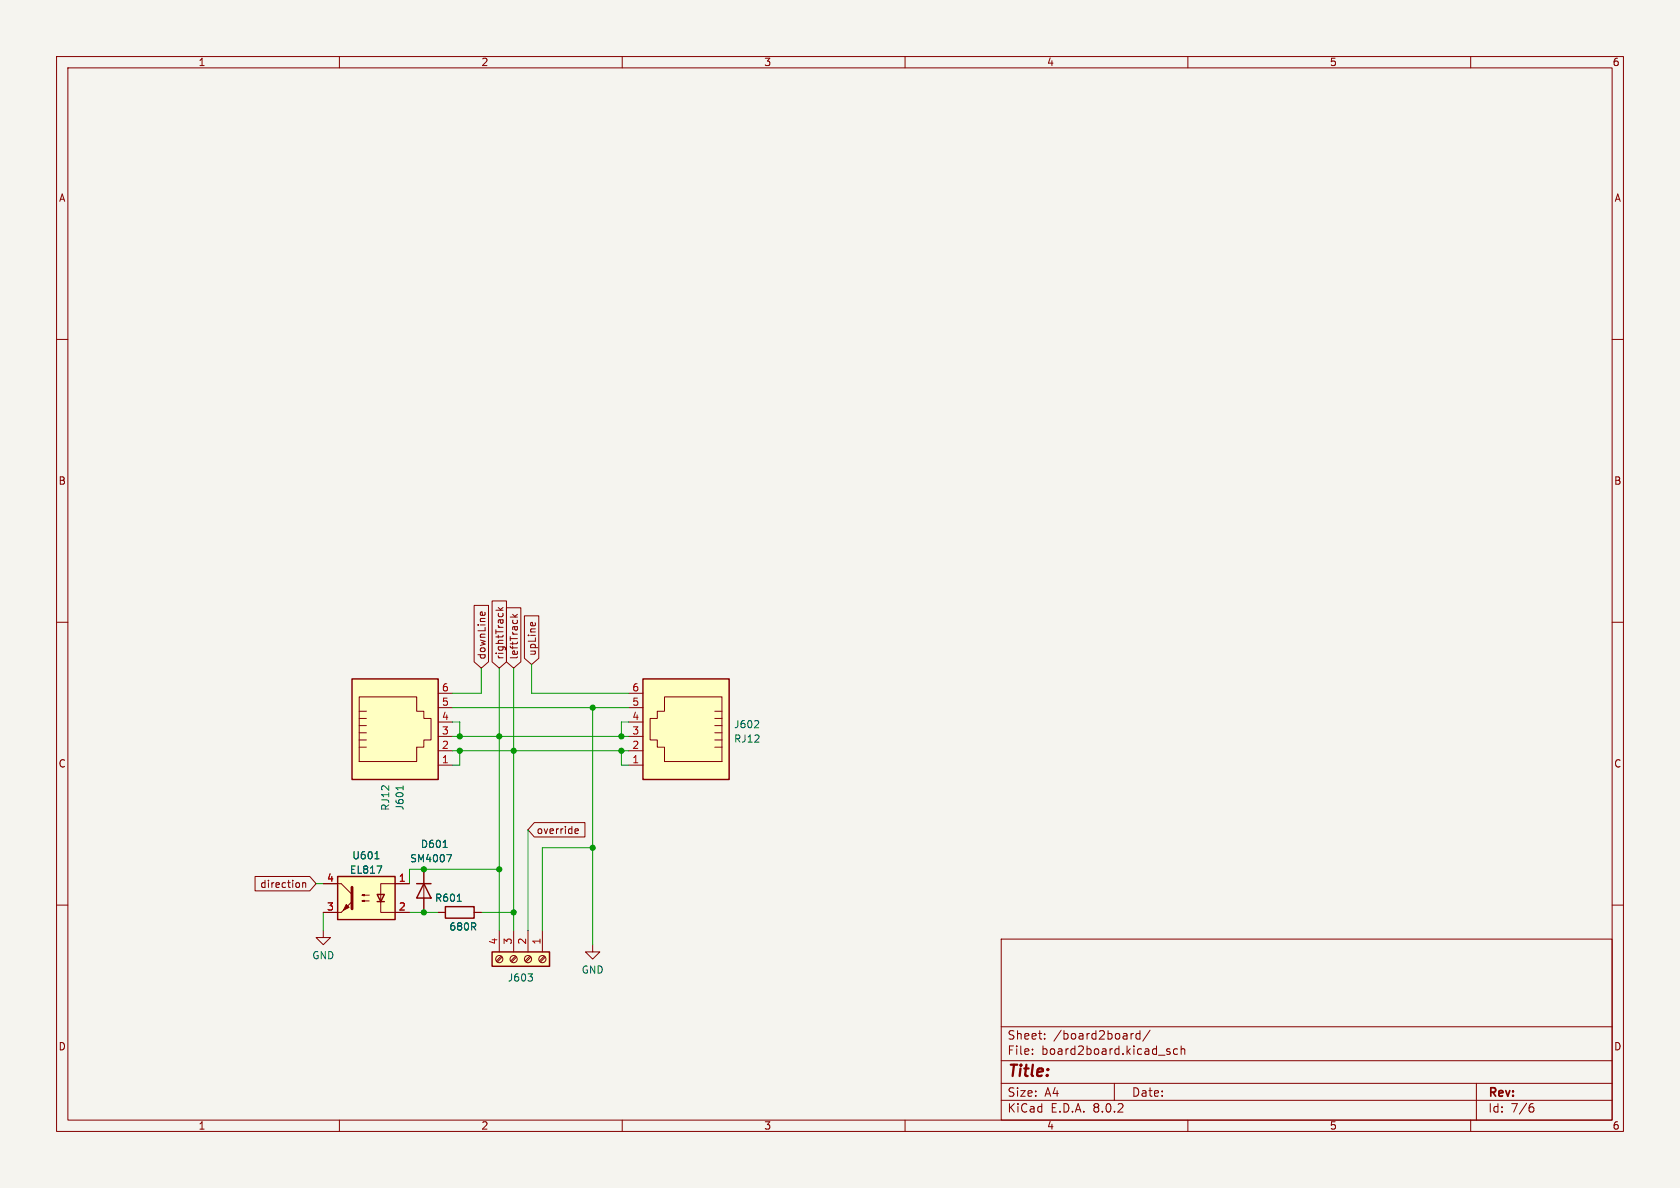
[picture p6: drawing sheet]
<svg xmlns="http://www.w3.org/2000/svg" width="297mm" height="210mm" viewBox="0 0 297 210" stroke-linecap="round" stroke-linejoin="round" font-family="sans-serif">
<path d="M0 0h297v210h-297z" fill="#f5f4ef" stroke="#f5f4ef" stroke-width=".18"/>
<g fill="none" stroke="#840000" stroke-width=".18">
<path d="M10 10h277v190h-277zM12 12h273v186h-273zM60 10v2M110 10v2M160 10v2M210 10v2M260 10v2M10 60h2M285 60h2M10 110h2M285 110h2M10 160h2"/>
<path d="M285 160h2M177 166h108v32h-108zM60 198v2M110 198v2M160 198v2M177 194.5h108M177 191.5h108M177 187.5h108M177 181.5h108M182.5 186.3v.1M182.5 185.5v.1M184.7 183.6v.1"/>
<path d="M184.7 182.8v.1M197 191.5v3M200.4 182.7l-.3 .1-.1 .2M201.5 182.8l-.4-.1-.3 .3v.4l.2 .2h.5M201.5 182.2v1.5M203.3 182.1l-1.3 2M206.3 185.8l.5 .2 .1 .1-.1 .2-.4 .1M206.3 185.5h.5M208.2 185.5l-.5-.1-.2 .3v.4l.1 .2h.6M208.8 185.5l.2-.1 .4 .1 .1 .9M208.8 184.9v1.5M210 198v2"/>
<path d="M260 198v2M261 191.5v6.5M270.6 195.7h.3l.3 .3-.1 .5-.5 .1M271 195.1l-.4 .1"/>
</g>
<path d="M113.7 120h15.2v17.8h-15.2z" fill="#ffffc2"/>
<g fill="none" stroke="#840000" stroke-width=".18">
<path d="M111.1 135.3h2.6M111.1 132.7h2.6M111.1 130.2h2.6M111.1 127.6h2.6M111.1 125.1h2.6M111.1 122.6h2.6M117.5 123.2h10.1v11.4h-10.1v-2.5h-1.3v-1.3h-1.3v-3.8h1.3v-1.3h1.3zM126.4 132.1h1.2M126.4 130.8h1.2M126.4 129.5h1.2M126.4 128.3h1.2M126.4 127h1.2"/>
<path d="M126.4 125.7h1.2"/>
</g>
<path d="M113.7 120h15.2v17.8h-15.2z" fill="none" stroke="#840000" stroke-width=".25"/>
<path d="M134 127.4l.1 .2v.3l-.8 .7h.8" fill="none" stroke="#006464" stroke-width=".18"/>
<path d="M59.7 154.9h10.1v7.7h-10.1z" fill="#ffffc2"/>
<path d="M59.7 154.9h10.1v7.7h-10.1zM66.7 158.1h1.2l-.6 1.3zM66.7 159.4h1.2" fill="none" stroke="#840000" stroke-width=".25"/>
<path d="M57.1 156.2h3.2l1.9 1.9M64 159.3l.4-.2v.3l-.4-.1h1.3M64 158.2l.4-.1v.3l-.4-.2h1.3M72.4 156.2h-5.1v5.1h5.1M57.1 164.5v1.2h1.3l-1.3 1.3-1.2-1.3h1.2M57.1 161.3h3.2" fill="none" stroke="#840000" stroke-width=".18"/>
<g fill="#840000" stroke="#840000" stroke-width=".18">
<path d="M60.3 161.3l1.9-1.9z"/>
<path d="M61.2 159.9l.5 .5-1 .5z"/>
</g>
<path d="M62.2 156.8v3.9" fill="none" stroke="#840000" stroke-width=".51"/>
<path d="M66.3 151.8h.7M66.6 153.1h.9l-.6 1.3" fill="none" stroke="#006464" stroke-width=".18"/>
<path d="M62.2 120h15.3v17.8h-15.3z" fill="#ffffc2"/>
<g fill="none" stroke="#840000" stroke-width=".18">
<path d="M63.5 132.1h1.3M63.5 130.8h1.3M63.5 129.5h1.3M63.5 128.3h1.3M63.5 127h1.3M63.5 125.7h1.3M63.5 123.2h10.2v2.5h1.2v1.3h1.3v3.8h-1.3v1.3h-1.2v2.5h-10.2zM77.5 135.3h2.5M77.5 132.7h2.5M77.5 130.2h2.5M77.5 127.6h2.5M77.5 125.1h2.5"/>
<path d="M77.5 122.6h2.5M74.9 153.7v7.6M77.5 161.3h1.2M83.8 161.3h1.3M104.8 167v1.3h1.2l-1.2 1.2-1.3-1.2h1.3"/>
</g>
<path d="M62.2 120h15.3v17.8h-15.3zM73.7 156.2h2.5M74.9 156.2l1.3 2.6h-2.5zM78.7 160.3h5.1v2h-5.1z" fill="none" stroke="#840000" stroke-width=".25"/>
<path d="M71.3 138.9v.7M78.3 149.8h.8M79 151.1h.8l-.5 1.2M80.8 159.3h.8" fill="none" stroke="#006464" stroke-width=".18"/>
<path d="M87 168.3h10.2v2.5h-10.2z" fill="#ffffc2"/>
<path d="M87 168.3h10.2v2.5h-10.2z" fill="none" stroke="#840000" stroke-width=".25"/>
<g fill="none" stroke="#840000" stroke-width=".18">
<path d="M83.8 107h2.6v10l-1.3 1.1-1.3-1.1zM84.9 108.6l.1-.4h.2l.1 .6M85.7 108.2l.1 .4M87 106.2h2.5v10.8l-1.2 1.1-1.3-1.1zM87.7 107.9h1.2M88.1 107.4l.5 .5M88.9 107.4l-.4 .4M89.5 107.4h2.6v9.6l-1.3 1.1-1.3-1.1zM90.2 109.1h1.3M90.6 108.6l.5 .5M91.5 108.6l-.5 .4M92.7 108.9h2.6v7.5l-1.3 1.1-1.3-1.1z"/>
<path d="M93.8 110.2l.3-.2 .1 .6M94.6 110.1l.1 .1M45.1 154.9h9.7l1.1 1.3-1.1 1.3h-9.7zM53.5 156v.9M53.5 156.2l.2-.2 .3 .1v.8M57.1 156.2h2.6M69.8 156.2h2.6M74.9 153.7v2.5M74.9 158.8v2.5M94.5 145.4h8.9v2.6h-8.9l-1.2-1.3zM101.7 147.3h.5M101.7 146.6l.4-.1 .2 .3-.7 .1"/>
<path d="M57.1 161.3h2.6M69.8 161.3h2.6M77.5 161.3h1.2M83.8 161.3h1.3M88.3 164.5v3.8M88.6 169l-.8 .9M88.8 169.2l-.9 .9M90.8 164.5v3.8M91.1 169l-.8 .9M91.3 169.2l-.8 .9M93.3 164.5v3.8M93.7 169l-.9 .9"/>
<path d="M93.9 169.2l-.9 .9M95.9 164.5v3.8M96.2 169l-.8 .9M96.4 169.2l-.8 .9"/>
<circle cx="88.3" cy="169.5" r=".63"/>
<circle cx="90.8" cy="169.5" r=".63"/>
<circle cx="93.3" cy="169.5" r=".63"/>
<circle cx="95.9" cy="169.5" r=".63"/>
</g>
<path d="M66.3 151.8h.7M66.6 153.1h.9l-.6 1.3M78.3 149.8h.8M79 151.1h.8l-.5 1.2M80.8 159.3h.8M93.3 172.2h.8l-.4 .4M94 172.7l.1 .2-.1 .5" fill="none" stroke="#006464" stroke-width=".18"/>
<g fill="none" stroke="#009600" stroke-width=".18">
<path d="M85.1 118.1v4.5h-5.1M88.3 118.1v46.4M90.8 118.1v46.4M94 117.5v5.1h17.1M80 132.7h31.1M80 127.6h1.3v2.6M80 130.2h31.1M80 125.1h31.1M81.3 132.7v2.6h-1.3M104.8 125.1v41.9M109.9 132.7v2.6h1.2M111.1 127.6h-1.2v2.6"/>
<path d="M55.9 156.2h1.2M88.3 153.7h-15.9v2.5M93.3 146.7v17.8M104.8 149.9h-8.9v14.6M57.1 161.3v3.2M72.4 161.3h5.1M85.1 161.3h5.7"/>
</g>
<g fill="#009600" stroke="#009600" stroke-width=".18">
<circle cx="81.3" cy="132.7" r=".46"/>
<circle cx="88.3" cy="153.7" r=".46"/>
<circle cx="90.8" cy="161.3" r=".46"/>
<circle cx="74.9" cy="161.3" r=".46"/>
<circle cx="74.9" cy="153.7" r=".46"/>
<circle cx="81.3" cy="130.2" r=".46"/>
<circle cx="104.8" cy="149.9" r=".46"/>
<circle cx="90.8" cy="132.7" r=".46"/>
<circle cx="88.3" cy="130.2" r=".46"/>
<circle cx="109.9" cy="132.7" r=".46"/>
<circle cx="109.9" cy="130.2" r=".46"/>
<circle cx="104.8" cy="125.1" r=".46"/>
</g>
<text font-size="2.8" fill="#840000" x="178" y="190.9">Title:</text>
<g font-size="2.1" fill="#840000">
<text x="178" y="184">Sheet:</text>
<text x="186.2" y="184">/board2board/</text>
<text x="178" y="186.7">File:</text>
<text x="184.1" y="186.7">board2board.kicad_sch</text>
<text x="178" y="196.9">KiCad</text>
<text x="178" y="194.1">Size:</text>
<text x="184.7" y="194.1">A4</text>
<text x="185.7" y="196.9">E.D.A.</text>
<text x="193.3" y="196.9">8.0.2</text>
<text x="200" y="194.1">Date:</text>
<text x="263" y="194.3">Rev:</text>
<text x="263" y="196.9">Id:</text>
<text x="267.1" y="196.9">7/6</text>
</g>
<g font-size="1.8" fill="#840000">
<text x="35" y="11.9">1</text>
<text x="85" y="11.9">2</text>
<text x="135" y="11.9">3</text>
<text x="185" y="11.9">4</text>
<text x="235" y="11.9">5</text>
<text x="285" y="11.9">6</text>
<text x="10.3" y="35.9">A</text>
<text x="285.3" y="35.9">A</text>
<text x="10.3" y="85.9">B</text>
<text x="285.3" y="85.9">B</text>
<text x="86" y="116.7" transform="rotate(-90 86 116.7)">downLine</text>
<text x="89.2" y="116.7" transform="rotate(-90 89.2 116.7)">rightTrack</text>
<text x="91.8" y="116.7" transform="rotate(-90 91.8 116.7)">leftTrack</text>
<text x="94.9" y="116" transform="rotate(-90 94.9 116)">upLine</text>
<text x="10.3" y="135.9">C</text>
<text x="285.3" y="135.9">C</text>
<text x="94.8" y="147.6">override</text>
<text x="45.9" y="157.2">direction</text>
<text x="10.3" y="185.9">D</text>
<text x="285.3" y="185.9">D</text>
<text x="35" y="199.9">1</text>
<text x="85" y="199.9">2</text>
<text x="135" y="199.9">3</text>
<text x="185" y="199.9">4</text>
<text x="235" y="199.9">5</text>
<text x="285" y="199.9">6</text>
</g>
<g font-size="1.8" fill="#a90000">
<text x="78" y="124.8">5</text>
<text x="78" y="122.3">6</text>
<text x="111.7" y="124.8">5</text>
<text x="111.7" y="122.3">6</text>
<text x="78" y="129.9">3</text>
<text x="78" y="127.4">4</text>
<text x="111.7" y="129.9">3</text>
<text x="111.7" y="127.4">4</text>
<text x="78" y="135">1</text>
<text x="78" y="132.5">2</text>
<text x="111.7" y="135">1</text>
<text x="111.7" y="132.5">2</text>
<text x="57.7" y="156">4</text>
<text x="70.4" y="156">1</text>
<text x="57.7" y="161">3</text>
<text x="70.4" y="161">2</text>
<text x="88" y="167.1" transform="rotate(-90 88 167.1)">4</text>
<text x="90.6" y="167.1" transform="rotate(-90 90.6 167.1)">3</text>
<text x="93.1" y="167.1" transform="rotate(-90 93.1 167.1)">2</text>
<text x="95.6" y="167.1" transform="rotate(-90 95.6 167.1)">1</text>
</g>
<g font-size="1.8" fill="#006464">
<text x="129.7" y="128.9">J602</text>
<text x="129.7" y="131.5">RJ12</text>
<text x="69" y="143.4" transform="rotate(-90 69 143.4)">RJ12</text>
<text x="71.5" y="143.4" transform="rotate(-90 71.5 143.4)">J601</text>
<text x="61.8" y="154.6">EL817</text>
<text x="62.2" y="152.1">U601</text>
<text x="72.4" y="152.6">SM4007</text>
<text x="74.3" y="150.1">D601</text>
<text x="76.8" y="159.6">R601</text>
<text x="79.3" y="164.7">680R</text>
<text x="55.1" y="169.8">GND</text>
<text x="89.7" y="173.7">J603</text>
<text x="102.7" y="172.3">GND</text>
</g>
</svg>
